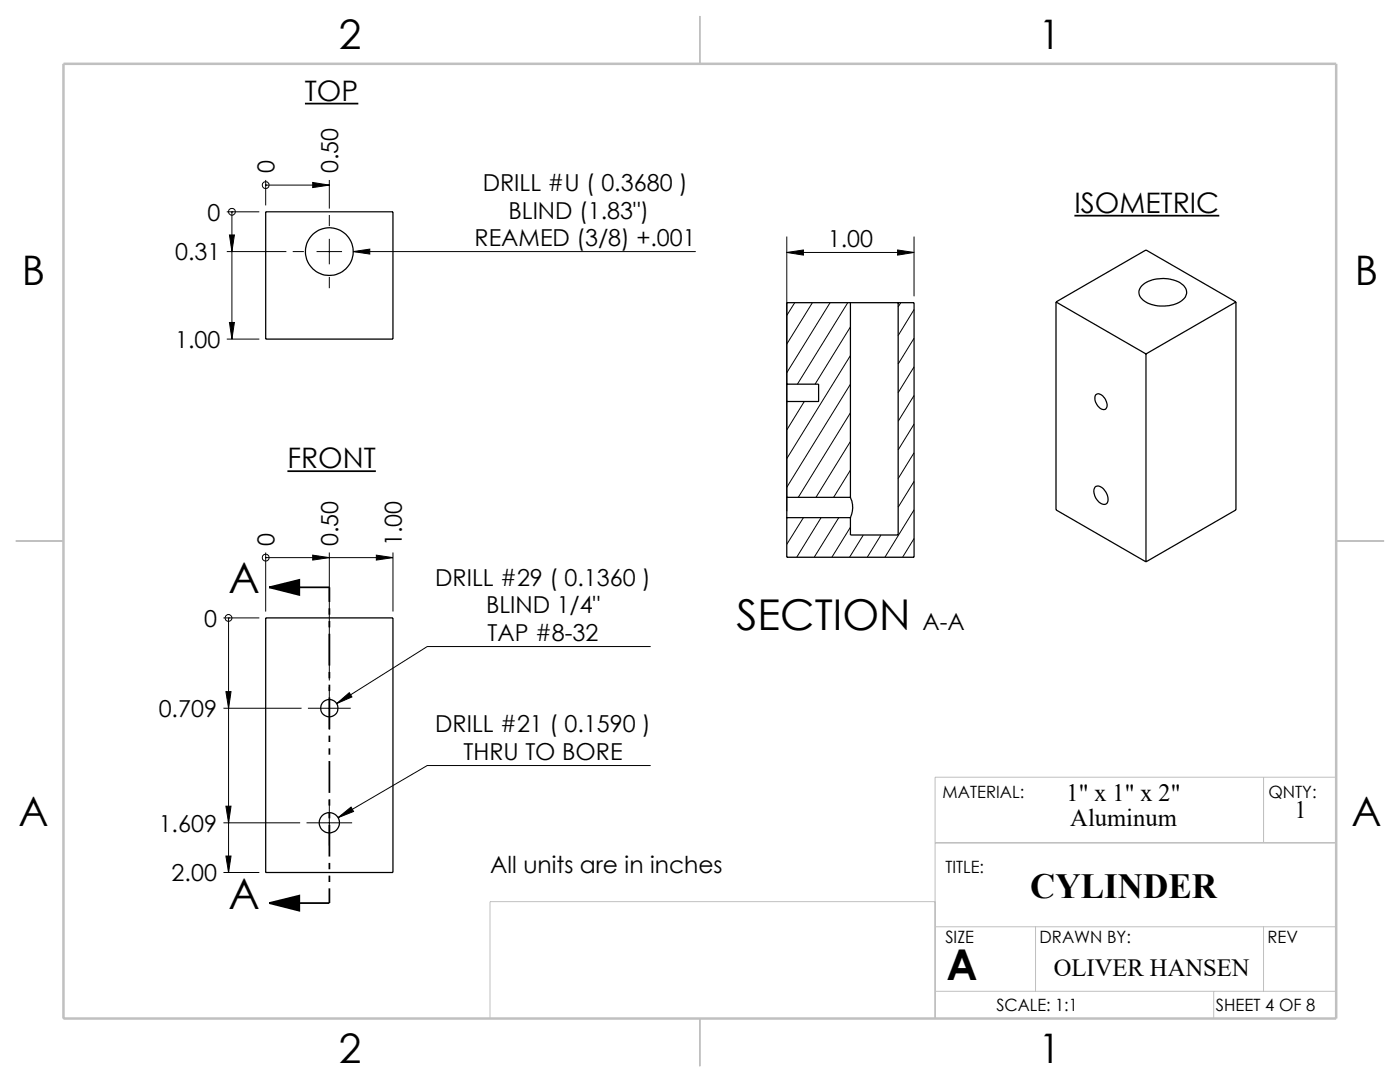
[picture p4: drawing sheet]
<svg xmlns="http://www.w3.org/2000/svg" width="279mm" height="216mm" viewBox="0 0 279 216" stroke-linecap="round" stroke-linejoin="round" font-family="sans-serif">
<g fill="none" stroke="#000" stroke-width=".25">
<path d="M53 42.3h25.4v25.4h-25.4zM228 56.9a6.8 6.8 0 0 1 8.3 .1 1.93 1.93 0 0 1-.7 3.2 7 7 0 0 1-7.7-.5 1.78 1.78 0 0 1 .1-2.8zM157 76.7v3.4M157 76.7h6.4v3.4h-6.4M169.7 60.4h9.5M169.7 60.4v38.8M169.7 60.4h-12.7v16.3M179.2 60.4v46.4h-9.5v-3.5M179.2 60.4h3.2v50.8h-25.4v-7.9M210.7 60.3l18-10.4 18 10.4M210.7 60.3l18 10.3M210.7 60.3v41.4l18 10.4"/>
<path d="M218.7 78.7a1.5 1.5 0 0 1 2 1.2 1.12 1.12 0 0 1-.4 1.8 2.27 2.27 0 0 1-1.6-3zM228.7 70.6v41.5M246.7 60.3l-18 10.3M246.7 60.3v41.4l-18 10.4M157 99.2v4.1M157 99.2h12.7M157 80.1v19.1M169.7 99.2a4.7 4.7 0 0 1 0 4.1M218.6 97.2a1.7 1.7 0 0 1 2.2 1.1 1.62 1.62 0 0 1-.2 2.3 2.45 2.45 0 0 1-2-3.4zM157 103.3h12.7M53 123.3h25.4v50.8h-25.4z"/>
<circle cx="65.7" cy="50.2" r="4.8"/>
<circle cx="65.7" cy="141.3" r="1.73"/>
<circle cx="65.7" cy="164.2" r="2.01"/>
</g>
<g fill="none" stroke="#000" stroke-width=".2">
<path d="M53 36.9h.1M53 35.9v5.1M53 36.9h12.7M62.4 36.4l3.3 .5-3.3 .5zM65.7 35.9v5.7M45.3 50.2h11.8M45.3 42.3h6.5M45.8 46.9h1l-.5 3.3zM46.3 42.3h.1M46.3 42.3v25.4M58.4 50.2h2.2M63.2 50.2h5.1"/>
<path d="M65.7 42.9v2.2M65.7 47.7v5M65.7 55.3v2.2M70.5 50.2l3.3-.5v1zM70.5 50.2h68.4M157 50.4l3.3-.5v1zM157 47.2v54.8M157 50.4h25.4M179.1 49.9l3.3 .5-3.3 .5zM182.4 47.2v11.9M45.3 67.7h6.5M45.8 64.3h1l-.5 3.4z"/>
<path d="M158.6 60.4l-1.6 2.5M162.1 60.4l-5.1 8.3M165.7 60.4l-8.7 14M169.2 60.4l-10.1 16.3M169.7 65.2l-7 11.5M169.7 70.9l-12.7 20.6M169.7 76.7l-12.7 20.5M179.8 60.4l-.6 .8M182.4 67.5l-3.2 5.1M182.4 73.2l-3.2 5.2M182.4 61.8l-3.2 5.2M182.4 78.9l-3.2 5.2"/>
<path d="M160.5 80.1l-3.5 5.7M169.7 82.4l-10.4 16.8M169.7 88.1l-6.9 11.1M169.7 93.8l-3.3 5.4M182.4 84.6l-3.2 5.2M182.4 90.3l-3.2 5.2M182.4 96.1l-3.2 5.1M53 111.3h.1M53 110.2v11.8M53 111.3h25.4M62.4 110.8l3.3 .5-3.3 .5zM65.7 110.2v25.6"/>
<path d="M75.1 110.8l3.3 .5-3.3 .5zM78.4 110.2v11.8M160.3 103.3l-3.3 5.3M163.9 103.3l-4.9 7.9M167.4 103.3l-4.9 7.9M169.7 105.2l-3.7 6M172.3 106.8l-2.8 4.4M175.8 106.8l-2.7 4.4M182.4 101.7l-5.8 9.5M182.4 107.5l-2.3 3.7M44.6 123.3h7.2M45.1 138h1l-.5 3.3z"/>
<path d="M45.6 123.3h.1M45.6 123.3v50.8M65.7 137.1v8.5M129.9 129h-44.6l-18.1 11.4M44.6 141.3h15.6M61.5 141.3h8.5M65.7 159.6v9.1M67.2 140.4l2.5-2.2 .5 .9zM129.9 152.8h-44.6l-17.8 10.4M44.6 164.2h15.3M44.6 174.1h7.2M45.1 160.9h1l-.5 3.3z"/>
<path d="M45.1 170.8h1l-.5 3.3zM61.2 164.2h9.1M67.5 163.2l2.6-2.2 .5 .9z"/>
<circle cx="53" cy="36.9" r=".69"/>
<circle cx="46.3" cy="42.2" r=".68"/>
<circle cx="53" cy="111.3" r=".69"/>
<circle cx="45.6" cy="123.3" r=".68"/>
</g>
<path d="M60.9 20.7h10.6M214.4 43h28.9M57.4 94h17.6" fill="none" stroke="#000" stroke-width=".34"/>
<path d="M53.7 117.2l6-1.5v3zM53.7 117.2h12M53.7 180.2l6-1.5v3zM53.7 180.2h12" fill="none" stroke="#000" stroke-width=".35"/>
<path d="M65.7 117.2v63" fill="none" stroke="#000" stroke-width=".35" stroke-dasharray="6.3 1.3 1.3 1.3 1.3 1.3" stroke-dashoffset="3.4" stroke-linecap="butt"/>
<path d="M252.2 155.1v13.1M266.6 153.3l.1 14.9h-80.1M266.6 168.2v-13.1h-80v48.1h-88.8v-23.3h88.8M186.6 197.8h80.1M186.6 184.9h80.1M206.7 184.9v12.9M242.2 197.8v5.4M252.2 184.9v12.9" fill="none" stroke="#c0c0c0" stroke-width=".2"/>
<path d="M139.7 3.2v9.5M3.1 107.9h9.6M266.7 107.9h9.5M139.7 203.2v9.6" fill="none" stroke="#c0c0c0" stroke-width=".25"/>
<path d="M12.7 12.7h254v190.5h-254z" fill="none" stroke="#c0c0c0" stroke-width=".5"/>
<g fill="#000">
<path d="M62.4 36.4l3.3 .5-3.3 .5zM62.4 110.8l3.3 .5-3.3 .5zM75.1 110.8l3.3 .5-3.3 .5z"/>
<path d="M45.8 46.9h1l-.5 3.3zM45.8 64.3h1l-.5 3.4zM45.1 138h1l-.5 3.3zM45.1 160.9h1l-.5 3.3zM45.1 170.8h1l-.5 3.3z"/>
<path d="M70.5 50.2l3.3 .5v-1zM67.2 140.4l3-1.3-.5-.9zM67.5 163.2l3.1-1.3-.5-.9zM157 50.4l3.3-.5v1zM179.1 49.9l3.3 .5-3.3 .5z"/>
<path d="M53.7 117.2l6-1.5v3zM53.7 180.2l6-1.5v3z"/>
</g>
<g font-size="8.5">
<text x="45.6" y="118.4">A</text>
<text x="147" y="125.8">SECTION</text>
<text x="45.6" y="181.4">A</text>
<text x="188.9" y="195.5">A</text>
</g>
<g font-size="8.1">
<text x="67.6" y="9.7">2</text>
<text x="207.3" y="9.7">1</text>
<text x="4.4" y="57">B</text>
<text x="270.4" y="57">B</text>
<text x="3.7" y="164.9">A</text>
<text x="269.7" y="164.9">A</text>
<text x="67.6" y="212.2">2</text>
<text x="207.3" y="212.2">1</text>
</g>
<text font-size="7.1" x="205.6" y="179.3">CYLINDER</text>
<g font-size="5.6">
<text x="60.9" y="20.1">TOP</text>
<text x="214.4" y="42.4">ISOMETRIC</text>
<text x="57.4" y="93.4">FRONT</text>
</g>
<g font-size="4.9">
<text x="212.9" y="159.8">1&quot; x 1&quot; x 2&quot;</text>
<text x="213.6" y="164.8">Aluminum</text>
<text x="258.4" y="163.3">1</text>
<text x="210.3" y="194.8">OLIVER HANSEN</text>
</g>
<g font-size="4.7">
<text x="54.8" y="34.6" transform="rotate(-90 54.8 34.6)">0</text>
<text x="67.5" y="34.6" transform="rotate(-90 67.5 34.6)">0.50</text>
<text x="96.3" y="38.1">DRILL #U ( 0.3680 )</text>
<text x="41.4" y="44">0</text>
<text x="101.5" y="43.6">BLIND (1.83&quot;)</text>
<text x="34.9" y="52">0.31</text>
<text x="94.7" y="49.2">REAMED (3/8) +.001</text>
<text x="165.2" y="49.4">1.00</text>
<text x="34.9" y="69.4">1.00</text>
<text x="54.8" y="108.9" transform="rotate(-90 54.8 108.9)">0</text>
<text x="67.5" y="108.9" transform="rotate(-90 67.5 108.9)">0.50</text>
<text x="80.2" y="108.9" transform="rotate(-90 80.2 108.9)">1.00</text>
<text x="86.9" y="116.9">DRILL #29 ( 0.1360 )</text>
<text x="40.7" y="125.1">0</text>
<text x="97" y="122.4">BLIND 1/4&quot;</text>
<text x="184.1" y="125.8">A-A</text>
<text x="97.3" y="128">TAP #8-32</text>
<text x="31.7" y="143.1">0.709</text>
<text x="86.9" y="146.2">DRILL #21 ( 0.1590 )</text>
<text x="92.5" y="151.7">THRU TO BORE</text>
<text x="31.7" y="165.9">1.609</text>
<text x="34.3" y="175.9">2.00</text>
<text x="97.8" y="174.2">All units are in inches</text>
</g>
<g font-size="3.4">
<text x="188.1" y="159.2">MATERIAL:</text>
<text x="253.1" y="159.2">QNTY:</text>
<text x="188.7" y="174.2">TITLE:</text>
<text x="188.7" y="188.1">SIZE</text>
<text x="207.5" y="188.1">DRAWN BY:</text>
<text x="253" y="188.1">REV</text>
<text x="198.8" y="201.7">SCALE: 1:1</text>
<text x="242.7" y="201.7">SHEET 4 OF 8</text>
</g>
</svg>
